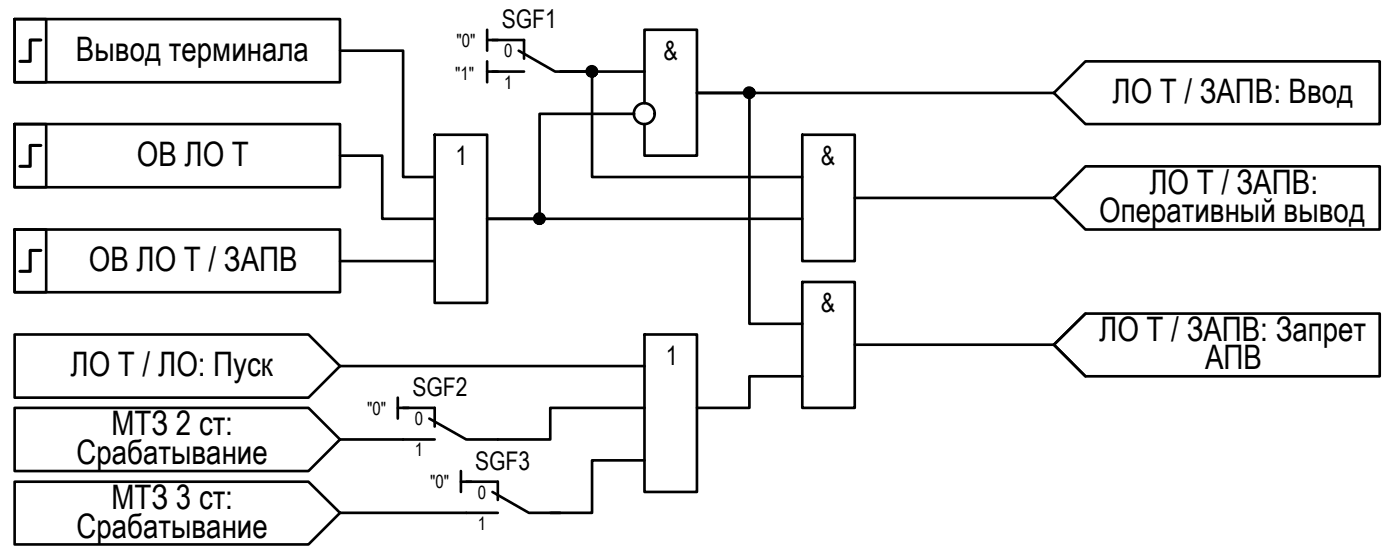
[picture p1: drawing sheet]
<svg xmlns="http://www.w3.org/2000/svg" width="133mm" height="53mm" viewBox="0 0 133 53" stroke-linecap="round" stroke-linejoin="round" font-family="sans-serif">
<!-- layer: 0 -->
<g fill="none" stroke="#000" stroke-width=".25">
<path d="M1.4 11.8h3v6h-3zM1.4 11.8h31v6h-31zM1.4 1.8h3v6h-3zM1.4 1.8h31v6h-31zM32.4 14.8h4v6h5M32.4 4.8h6v12h3M41.4 12.8h5v16h-5zM46.4 2.8v2M46.4 5.8v2M46.4 3.8h1M46.4 6.8h1M60.4 10.8h-9v10h-5h30"/>
<path d="M61.4 6.8h-8h3v10h20M61.4 9.8v-7h5v12h-5v-3M76.4 12.8h5v12h-5zM81.4 18.8h19l3-3h28v6h-28l-3-3M100.4 8.8h-34h5v22h5M103.4 5.8h28v6h-28l-3-3zM1.4 31.8h28l3 3-3 3h-28zM1.4 21.8h3v6h-3zM1.4 21.8h31v6h-31zM1.4 38.8h28l3 3-3 3h-28zM32.4 34.8h29M32.4 24.8h9"/>
<path d="M37.9 37.8v2M37.9 38.8h1M61.4 31.8h5v15h-5zM61.4 38.8h-9v3h-5M76.4 26.8h5v12h-5zM76.4 35.8h-5v3h-5M81.4 32.8h19M100.4 32.8l3-3h28v6h-28zM103.4 29.8l-3 3 3 3M1.4 45.8h28l3 3-3 3h-28zM32.4 41.8h6M32.4 48.8h12"/>
<path d="M43.9 44.8v2M43.9 45.8h1M61.4 43.8h-5v5h-4"/>
<circle cx="56.4" cy="6.8" r=".49"/>
<circle cx="61.4" cy="10.8" r=".99"/>
<circle cx="71.3" cy="8.8" r=".49"/>
<circle cx="51.4" cy="20.8" r=".49"/>
</g>
<path d="M46.9 3.8h3v1.8M46.9 6.8h3M49.4 4.8l3.5 2h3M38.4 38.8h3v1.8M40.9 39.8l3.5 2h3M38.4 41.8h3M44.4 45.8h3v1.8M44.4 48.8h3M46.9 46.8l3.5 2h3" fill="none" stroke="#000" stroke-width=".25"/>
<!-- layer: 0 -->
<g fill="#000" stroke="#000" stroke-width=".1">
<path d="M56 7.2h.8zM56.3 6.3h.1zM71.3 9.3h.2zM71.3 8.3h.2zM51.3 21.3h.2zM51.3 20.3h.1z"/>
<path d="M56.3 7.3h.1zM56.3 7.3h.1zM56.3 7.3h.2z"/>
<path d="M56.3 6.3h.2zM56.3 6.3h.2z"/>
<path d="M56.3 6.3h.3zM56.2 6.3h.4z"/>
<path d="M56.2 6.3l.4 .1zM56.2 6.3l.4 .1z"/>
<path d="M56.2 7.3h.4zM56.2 7.3h.3z"/>
<path d="M56.2 6.4h.4zM56.1 6.4h.5z"/>
<path d="M56.2 7.3h.4zM56.2 7.3h.4z"/>
<path d="M56.1 6.4h.6zM56.1 6.4h.6z"/>
<path d="M56.1 7.3h.5zM56.1 7.3h.5z"/>
<path d="M56.1 6.4h.6zM56 6.4h.7z"/>
<path d="M56.1 7.2h.6zM56.1 7.2l.5 .1z"/>
<path d="M56 6.4l.8 .1zM56 6.4l.8 .1z"/>
<path d="M56 7.2h.7zM56 7.2h.7z"/>
<path d="M56 6.5h.8zM56 6.5h.8z"/>
<path d="M56 6.5l.8 .1zM56 6.5l.8 .1z"/>
<path d="M56 7.2h.8zM56 7.2h.7z"/>
<path d="M56 6.6h.8zM56 6.6h.8z"/>
<path d="M56 7.1h.8zM56 7.1l.8 .1zM56 7.2h.8z"/>
<path d="M56 6.6h.8zM56 6.6h.8z"/>
<path d="M55.9 6.6l.9 .1zM55.9 6.6l.9 .1z"/>
<path d="M55.9 6.7h1zM55.9 6.7h1z"/>
<path d="M55.9 7h.9zM55.9 7h.9z"/>
<path d="M55.9 7l.9 .1zM55.9 7l.9 .1z"/>
<path d="M56 7.1h.8zM56 7.1h.8z"/>
<path d="M55.9 6.7l1 .1zM55.9 6.7l1 .1z"/>
<path d="M55.9 6.8h1zM55.9 6.8h1z"/>
<path d="M55.9 6.8l1 .1zM55.9 6.8l1 .1z"/>
<path d="M55.9 6.9h1zM55.9 6.9h1h-1z"/>
<path d="M55.9 6.9h1zM55.9 6.9l.9 .1z"/>
<path d="M71.3 9.3h.2zM71.3 9.3h.2z"/>
<path d="M71.3 8.3h.2zM71.3 8.3h.2z"/>
<path d="M71.3 8.3h.2zM71.2 8.3h.3z"/>
<path d="M71.2 8.3l.4 .1zM71.2 8.3l.4 .1z"/>
<path d="M71.2 9.3h.3zM71.2 9.3h.3z"/>
<path d="M71.2 8.4h.4zM71.2 8.4h.4z"/>
<path d="M71.2 9.3h.4zM71.2 9.3h.3z"/>
<path d="M71.2 8.4h.5zM71.2 8.4h.5z"/>
<path d="M71.2 9.3h.4zM71.2 9.3h.4z"/>
<path d="M71.1 8.4l.6 .1zM71.1 8.4l.6 .1z"/>
<path d="M71.1 9.2h.6zM71.1 9.2l.5 .1z"/>
<path d="M71.1 8.5h.7zM71 8.5h.8z"/>
<path d="M71.1 9.2h.6zM71.1 9.2h.6z"/>
<path d="M71 8.5h.8zM71 8.5h.8z"/>
<path d="M71 9.2h.8zM71 9.2h.7z"/>
<path d="M71 8.5h.8zM71 8.5h.8z"/>
<path d="M71 8.5l.8 .1zM71 8.5l.8 .1z"/>
<path d="M71 9.1h.8zM71 9.1h.8z"/>
<path d="M71 9.1h.8zM71 9.1l.8 .1z"/>
<path d="M70.9 8.6h.9zM70.9 8.6h.9z"/>
<path d="M70.9 8.6l1 .1zM70.9 8.6l1 .1z"/>
<path d="M70.9 9l.9 .1zM70.9 9l.9 .1z"/>
<path d="M70.9 9.1h.9zM70.9 9.1h.9z"/>
<path d="M70.9 8.7h1zM70.9 8.7h1z"/>
<path d="M70.9 8.7l1 .1zM70.9 8.7l1 .1z"/>
<path d="M70.9 8.8h1zM70.9 8.8h1h-1z"/>
<path d="M70.9 8.8l1 .1zM70.9 8.8l1 .1z"/>
<path d="M70.9 8.9h1zM70.9 8.9h1z"/>
<path d="M70.9 8.9l1 .1zM70.9 8.9l1 .1z"/>
<path d="M70.9 9h1zM70.9 9h.9z"/>
<path d="M51.3 20.3l.2 .1zM51.3 20.3l.2 .1z"/>
<path d="M51.3 21.3h.1zM51.3 21.3h.1z"/>
<path d="M51.3 20.4h.3zM51.2 20.4h.4z"/>
<path d="M51.2 20.4h.4zM51.2 20.4h.4z"/>
<path d="M51.2 21.3h.4zM51.2 21.3h.3z"/>
<path d="M51.2 20.4h.4zM51.2 20.4h.4z"/>
<path d="M51.2 21.3h.4zM51.2 21.3h.4z"/>
<path d="M51.1 20.4h.6zM51.1 20.4h.6z"/>
<path d="M51.1 21.2h.5zM51.1 21.2l.5 .1z"/>
<path d="M51.1 20.4h.6zM51.1 20.4h.6z"/>
<path d="M51.1 21.2h.6zM51.1 21.2h.5z"/>
<path d="M51 20.4l.8 .1zM51 20.4l.8 .1z"/>
<path d="M51 21.2h.7zM51 21.2h.7z"/>
<path d="M51 20.5h.8zM51 20.5h.8z"/>
<path d="M51 20.5l.8 .1zM51 20.5l.8 .1z"/>
<path d="M51 21.1l.8 .1zM51 21.1l.8 .1z"/>
<path d="M51 21.2h.8zM51 21.2h.7z"/>
<path d="M51 20.6h.8zM51 20.6h.8z"/>
<path d="M51 20.6l.9 .1zM51 20.6l.9 .1z"/>
<path d="M51 21l.8 .1zM51 21l.8 .1z"/>
<path d="M51 21.1h.8zM51 21.1h.8z"/>
<path d="M50.9 20.7h1zM50.9 20.7h1z"/>
<path d="M50.9 20.7h1zM50.9 20.7h1z"/>
<path d="M50.9 21h1zM50.9 21h1z"/>
<path d="M50.9 21h1zM50.9 21h.9z"/>
<path d="M50.9 20.7l1 .1zM50.9 20.7l1 .1z"/>
<path d="M50.9 20.8h1zM50.9 20.8h1z"/>
<path d="M50.9 20.8l1 .1zM50.9 20.8l1 .1z"/>
<path d="M50.9 20.9h1zM50.9 20.9h1z"/>
<path d="M50.9 20.9h1zM50.9 20.9l1 .1z"/>
</g>
<path d="M3.9 13.8h-1v2h-1M3.9 3.8h-1v2h-1M3.9 23.8h-1v2h-1" fill="none" stroke="#000" stroke-width=".3"/>
<g font-size="3.2">
<text x="7.2" y="5.8">Вывод терминала</text>
<text x="106" y="9.8">ЛО Т / ЗАПВ: Ввод</text>
<text x="13" y="15.8">ОВ ЛО Т</text>
<text x="104.7" y="21.2">Оперативный вывод</text>
<text x="109.5" y="18.5">ЛО Т / ЗАПВ:</text>
<text x="8.5" y="25.8">ОВ ЛО Т / ЗАПВ</text>
<text x="6.7" y="35.8">ЛО Т / ЛО: Пуск</text>
<text x="104.7" y="32.5">ЛО Т / ЗАПВ: Запрет</text>
<text x="114.8" y="35.1">АПВ</text>
<text x="10.6" y="41.4">МТЗ 2 ст:</text>
<text x="7.3" y="44.2">Срабатывание</text>
<text x="7.3" y="51.2">Срабатывание</text>
<text x="10.6" y="48.4">МТЗ 3 ст:</text>
</g>
<g font-size="2.5">
<text x="63.2" y="5.7">&amp;</text>
<text x="43.4" y="15.7">1</text>
<text x="78.2" y="15.7">&amp;</text>
<text x="78.2" y="29.7">&amp;</text>
<text x="63.4" y="34.7">1</text>
</g>
<g font-size="2.4">
<text x="47.8" y="2.7">SGF1</text>
<text x="39.3" y="37.7">SGF2</text>
<text x="45.2" y="44.7">SGF3</text>
</g>
<g font-size="1.7">
<text x="43.5" y="4.4">&quot;0&quot;</text>
<text x="48" y="5.5">0</text>
<text x="43.3" y="7.6">&quot;1&quot;</text>
<text x="48" y="8.5">1</text>
<text x="35" y="39.5">&quot;0&quot;</text>
<text x="39.5" y="40.5">0</text>
<text x="39.5" y="43.4">1</text>
<text x="41" y="46.4">&quot;0&quot;</text>
<text x="45.5" y="47.5">0</text>
<text x="45.5" y="50.5">1</text>
</g>
</svg>
